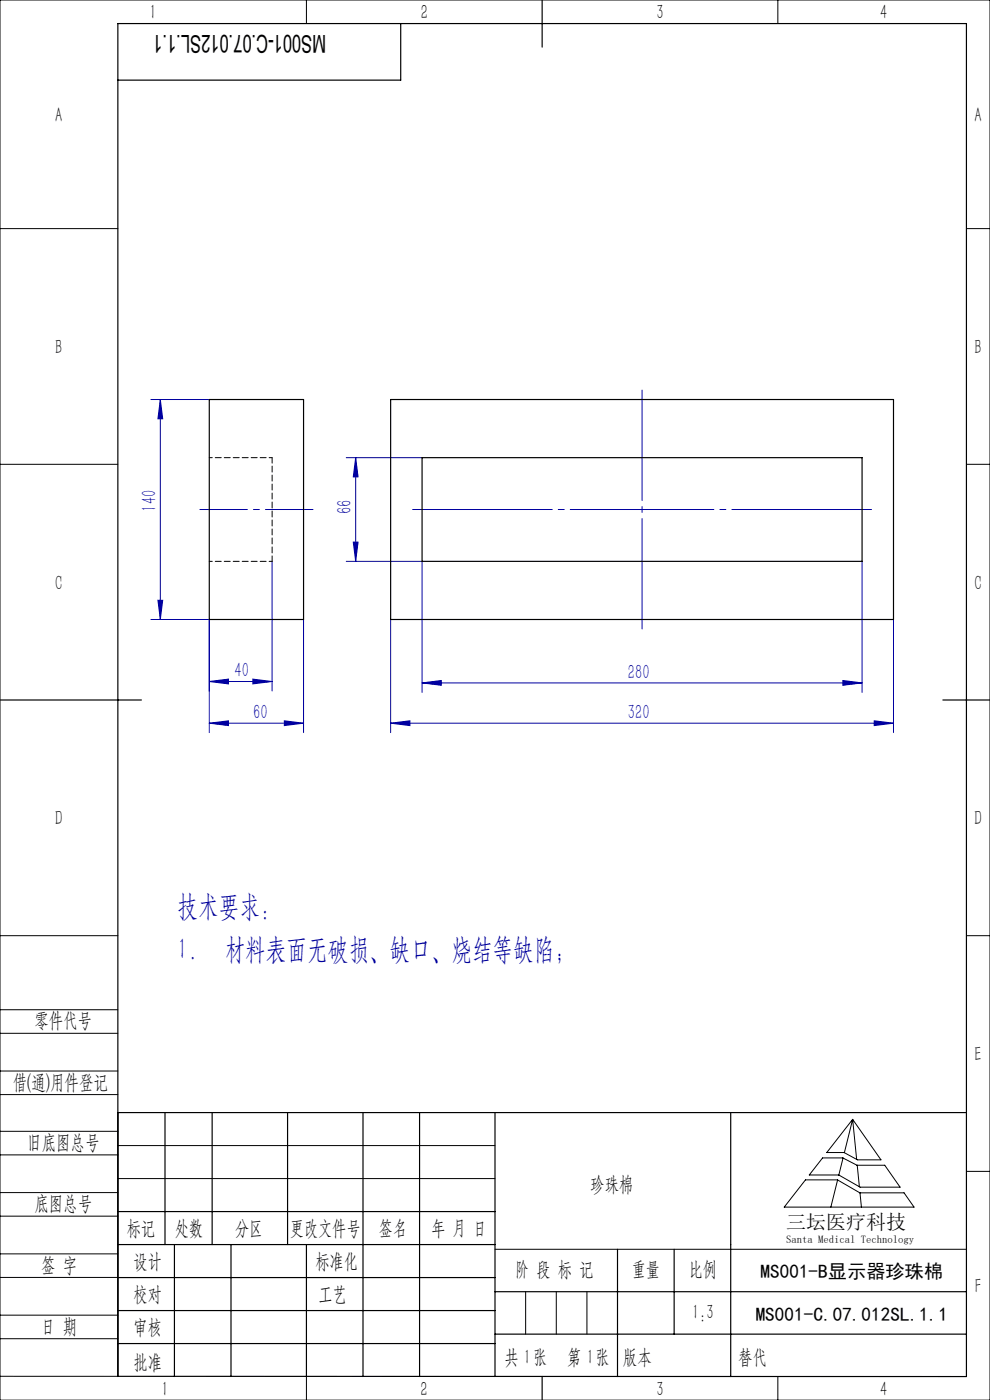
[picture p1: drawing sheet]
<svg xmlns="http://www.w3.org/2000/svg" width="210mm" height="297mm" viewBox="0 0 210 297" stroke-linecap="round" stroke-linejoin="round" font-family="sans-serif">
<g fill="none" stroke="#0000a0" stroke-width=".21">
<path d="M32 84.8h12.4M34 84.8l.5 4h-1zM34 84.8v46.6M73.4 97.1h16.1M75.4 97.1l.6 4.1h-1.1zM75.4 97.1v22M57.7 119.1v27.5M73.4 119.1h16.1v27.8M74.9 115h1.1l-.6 4.1zM182.9 119.1v27.8M32 131.4h12.4v24M33.5 127.3h1l-.5 4.1z"/>
<path d="M64.4 131.4v24M82.9 131.4v24M189.5 131.4v24M44.4 153.4l4.1-.5v1zM44.4 153.4h20M44.4 144.6l4.1-.5v1zM44.4 144.6h13.3M53.6 144.1l4.1 .5-4.1 .5zM60.3 152.9l4.1 .5-4.1 .5zM82.9 153.4l4-.5v1zM82.9 153.4h106.6M89.5 144.9l4.1-.5v1z"/>
<path d="M89.5 144.9h93.4M178.8 144.4l4.1 .5-4.1 .5zM185.4 152.9l4.1 .5-4.1 .5z"/>
</g>
<path d="M42.4 108.1h24" fill="none" stroke="#0000a0" stroke-width=".21" stroke-dasharray="30.5 1.3 1.3 1.3" stroke-dashoffset="20.4"/>
<path d="M136.2 133.4v-50.6" fill="none" stroke="#0000a0" stroke-width=".21" stroke-dasharray="30.5 1.3 1.3 1.3" stroke-dashoffset="7.1"/>
<path d="M87.5 108.1h97.4" fill="none" stroke="#0000a0" stroke-width=".21" stroke-dasharray="30.5 1.3 1.3 1.3" stroke-dashoffset=".9"/>
<g fill="none" stroke="#000" stroke-width=".21">
<path d="M0 0h210v297h-210zM65 0v5M165 0v5M0 48.5h25M205 48.5h5M0 98.5h25M205 98.5h5M0 198.5h25M205 198.5h5M0 214.2h25M0 219.2h25M0 232.2h25"/>
<path d="M0 227.2h25M0 240h25M25 236v56h-25M180.9 237.5l6 8.6h-5l-2.9-1.6h-3.6zM180.9 237.5l-1.8 7M180.9 237.5l.8 8.5M0 245h25M0 258h25M0 253h25M25 243h80M25 250h80M170.9 250.3h6.7l4.8 2.8h9.4l2.1 3h-27.5z"/>
<path d="M174.5 245.6h4.3l3 1.6h5.9l3.2 4.7h-8.5l-4.5-2.6h-6.2zM177.7 250.3l-1.5 5.8M178.8 245.7l-.9 3.6M181.8 247.2l.5 4.6M182.4 253.1l.3 3M205 248.5h5M0 271h25M0 266h25M0 279h25M105 265h100M111.5 274v9M118 274v9"/>
<path d="M124.5 274v9M0 284h25M65 292v5M153.7 292h.1M165 292v5"/>
</g>
<g fill="none" stroke="#000" stroke-width=".25">
<path d="M85 5v12h-60M115 0v10M0 148.5h30M200 148.5h10M25 236h180M35 236v28M45 236v28M61 236v28M77 236v56M89 236v56M105 236v56M155 236v56"/>
<path d="M25 257h80M25 264h80M25 271h80M25 278h80M37 264v28M49 264v28M65 264v28M105 274h100M131 265v27M143 265v18M25 292h180v-287h-180v287M25 285h80"/>
<path d="M105 283h100M115 292v5"/>
</g>
<g fill="#0000a0">
<path d="M53.6 144.1l4.1 .5-4.1 .5zM44.4 144.6l4.1-.5v1z"/>
<path d="M44.4 153.4l4.1-.5v1zM60.3 152.9l4.1 .5-4.1 .5zM82.9 153.4l4-.5v1zM185.4 152.9l4.1 .5-4.1 .5z"/>
<path d="M89.5 144.9l4.1-.5v1zM178.8 144.4l4.1 .5-4.1 .5z"/>
<path d="M33.5 127.3h1l-.5 4.1zM34 84.8l.5 4h-1z"/>
<path d="M75.4 97.1l.6 4.1h-1.1zM74.9 115h1.1l-.6 4.1z"/>
</g>
<path d="M44.4 84.8h20v46.6h-20zM82.9 84.8h106.6v46.6h-106.6zM89.5 97.1h93.4v22h-93.4z" fill="none" stroke="#000" stroke-width=".25"/>
<path d="M57.7 119.1v-22" fill="none" stroke="#000" stroke-width=".21" stroke-dasharray="1.3 .6" stroke-dashoffset=".1"/>
<path d="M57.7 97.1h-13.3M57.7 119.1h-13.3" fill="none" stroke="#000" stroke-width=".21" stroke-dasharray="1.3 .6" stroke-dashoffset=".6"/>
<g font-size="6.3" fill="#0000a0">
<text x="37.7" y="194.3">技术要求：</text>
<text x="37.7" y="203.5">1.</text>
<text x="47.7" y="203.5">材料表面无破损、缺口、烧结等缺陷；</text>
</g>
<text font-size="5.2" x="69.2" y="7.3" transform="rotate(-180 69.2 7.3)">MS001-C.07.012SL.1.1</text>
<g font-size="4.4" fill="#010000">
<text x="31.7" y="4.1">1</text>
<text x="89.2" y="4.1">2</text>
<text x="139.2" y="4.1">3</text>
<text x="186.7" y="4.1">4</text>
<text x="156.6" y="289.5">替代</text>
</g>
<g font-size="4.4">
<text x="11.7" y="25.9">A</text>
<text x="206.7" y="25.9">A</text>
<text x="11.7" y="75.1">B</text>
<text x="206.7" y="75.1">B</text>
<text x="11.7" y="125.1">C</text>
<text x="206.7" y="125.1">C</text>
<text x="11.7" y="175.1">D</text>
<text x="206.7" y="175.1">D</text>
<text x="7.3" y="217.9">零件代号</text>
<text x="206.7" y="225.1">E</text>
<text x="2.7" y="231">借(通)用件登记</text>
<text x="5.8" y="243.7">旧底图总号</text>
<text x="7.3" y="256.8">底图总号</text>
<text x="125.2" y="252.6">珍珠棉</text>
<text x="26.9" y="261.9">标记</text>
<text x="37.1" y="261.9">处数</text>
<text x="49.9" y="261.9">分区</text>
<text x="61.5" y="261.9">更改文件号</text>
<text x="80.4" y="261.9">签名</text>
<text x="91.5" y="261.9">年 月 日</text>
<text x="8.7" y="269.8">签 字</text>
<text x="28.3" y="268.9">设计</text>
<text x="66.9" y="268.9">标准化</text>
<text x="109.3" y="270.8">阶 段 标 记</text>
<text x="134" y="270.8">重量</text>
<text x="146.1" y="270.8">比例</text>
<text x="206.8" y="274.4">F</text>
<text x="28.3" y="276">校对</text>
<text x="67.6" y="276">工艺</text>
<text x="146.8" y="279.8">1:3</text>
<text x="8.7" y="282.9">日 期</text>
<text x="28.4" y="283">审核</text>
<text x="28.3" y="290.4">批准</text>
<text x="107" y="289.5">共 张</text>
<text x="111.1" y="289.5">1</text>
<text x="120.3" y="289.5">第 张</text>
<text x="124.5" y="289.5">1</text>
<text x="132.1" y="289.5">版本</text>
<text x="34.2" y="296.1">1</text>
<text x="89.2" y="296.2">2</text>
<text x="139.2" y="296.2">3</text>
<text x="186.7" y="296.2">4</text>
</g>
<g font-size="4.4" fill="#0000a0">
<text x="33.1" y="108.5" transform="rotate(-90 33.1 108.5)">140</text>
<text x="74.6" y="109.1" transform="rotate(-90 74.6 109.1)">66</text>
<text x="49.7" y="143.7">40</text>
<text x="133.2" y="144">280</text>
<text x="53.7" y="152.5">60</text>
<text x="133.2" y="152.5">320</text>
</g>
<text font-size="4.2" x="166.8" y="260.7">三坛医疗科技</text>
<g font-size="4.1">
<text x="161.3" y="271.1">MS001-B显示器珍珠棉</text>
<text x="160.3" y="280.2">MS001-C.07.012SL.1.1</text>
</g>
<text font-size="2.3" x="166.8" y="263.6">Santa Medical Technology</text>
</svg>
